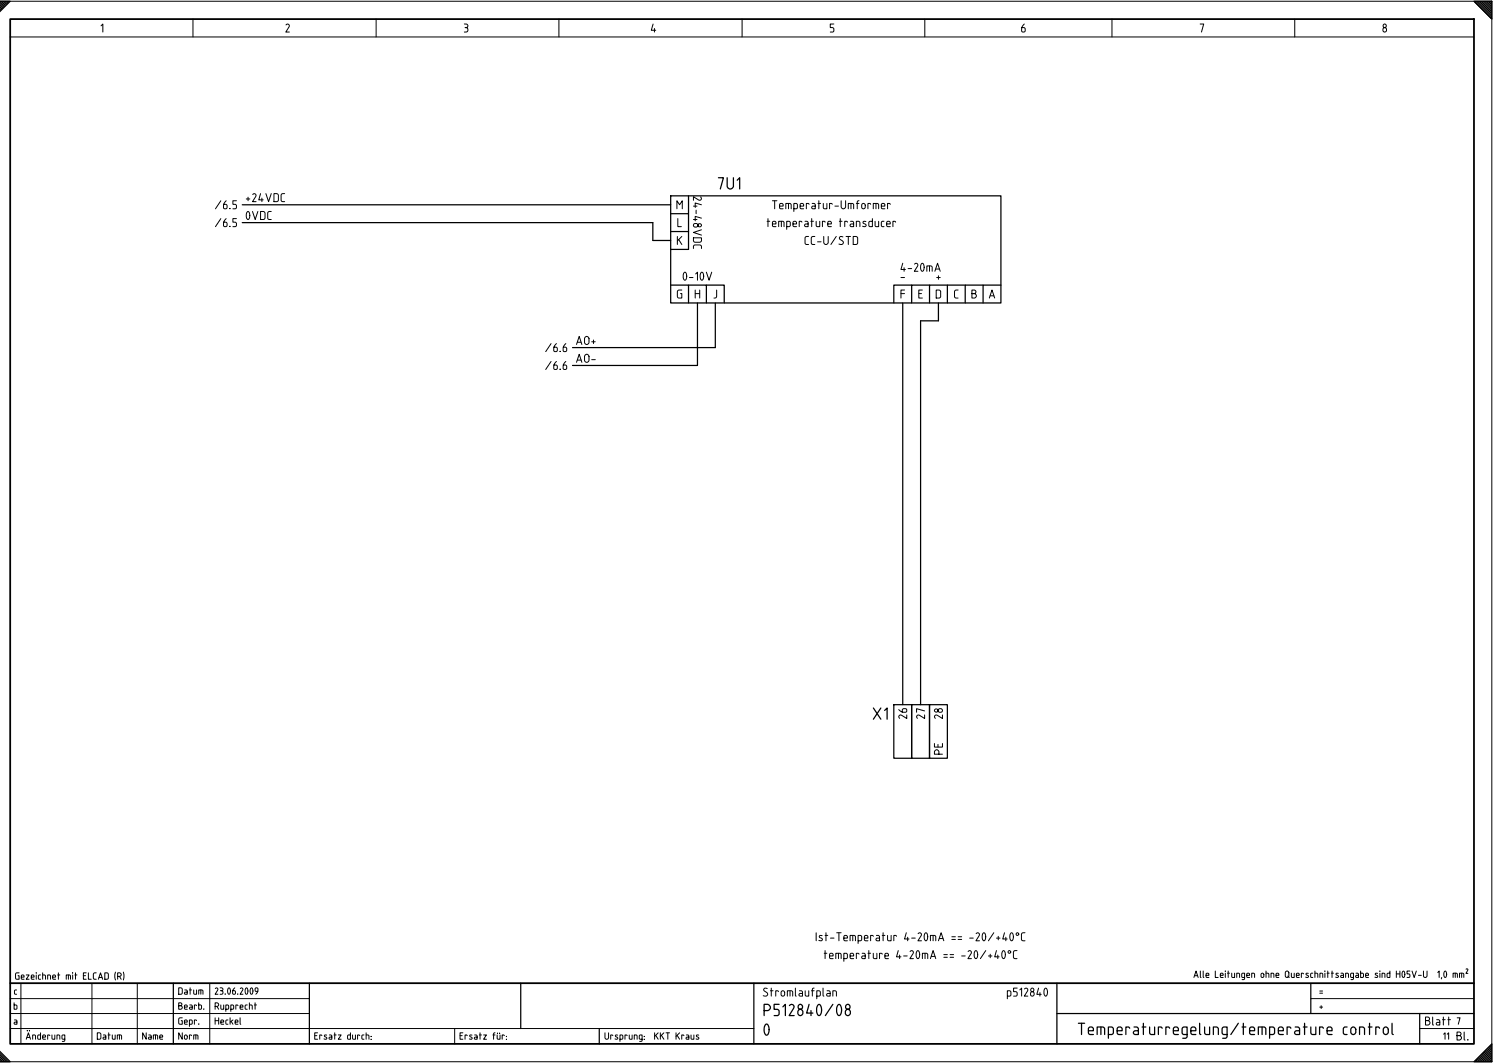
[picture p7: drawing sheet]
<svg xmlns="http://www.w3.org/2000/svg" width="421mm" height="298mm" viewBox="0 0 421 298" stroke-linecap="round" stroke-linejoin="round" font-family="sans-serif">
<g fill="none" stroke="#000" stroke-width=".35">
<path d="M-.1 .9l1.1 1.1M-.1 1.4l.9 .8M-.1 1.9l.6 .6M-.1 2.9l.1 .1M0 2.4l.3 .3M0 .3h2.9l-2.9 3M0 .5l1.3 1.2M.5 .5l1 1M1 .5l.7 .7M1.5 .5l.5 .5M2 .5l.2 .2M412.9 .3h5v5z"/>
<path d="M413 .5l4.7 4.7M413.5 .5l4.2 4.2M414 .5l3.7 3.7M414.5 .5l3.2 3.2M415 .5l2.7 2.7M415.5 .5l2.2 2.2M416 .5l1.7 1.7M416.5 .5l1.2 1.2M417 .5l.7 .7M417.5 .5l.2 .2M67.9 57.4h120M187.9 54.8h92.5v30.1h-92.5z"/>
<path d="M187.9 59.8h5M192.9 54.8v10h-5M67.9 62.3h115v5h5M187.9 79.8h5v5.1M187.9 69.8h5M192.9 79.8h5v5.1M197.9 79.8h5v5.1M255.4 79.8h-5v5.1M260.4 79.8h-5v5.1M265.4 79.8h-5v5.1M270.4 79.8h-5v5.1M275.4 79.8h-5v5.1"/>
<path d="M280.4 79.8h-5v5.1M195.4 84.9v17.4h-35M200.4 84.9v12.4h-40M252.9 84.9v112.5M262.9 84.9v4.9h-5v107.6M250.4 197.4h5v15h-5zM255.4 197.4h5v15h-5zM260.4 197.4h5v15h-5zM48.6 275.4v17M86.7 275.4v17M145.9 275.4v12.7M211.2 275.4v17"/>
<path d="M296 275.4v17M367.2 275.4v8.4M-.1 295.5l1.8 1.8M-.1 296l1.3 1.3M-.1 296.5l.8 .8M0 296.9l.3 .4M0 294.4l2.9 2.9h-2.9M0 295l2.2 2.3M167.9 288.1v4.3M296 283.8h116.9M397.7 283.8v8.6M413.3 297.2v.1"/>
<path d="M413.5 297l.3 .3M413.8 296.7l.5 .6M414 296.4l.8 .9M414.3 296.2l1 1.1M414.5 295.9l1.3 1.4M414.7 295.7l1.6 1.6M415 295.4l1.8 1.9M415.2 295.2l2.1 2.1M415.5 295l2.2 2.2M415.7 294.7l2 2M416 294.5l1.7 1.7M416.2 294.2l1.5 1.5"/>
<path d="M416.5 294l1.2 1.2M416.7 293.7l1 1M417 293.5l.7 .7M417.2 293.2l.5 .5M417.5 293l.2 .2M417.9 292.4v4.9h-5z"/>
</g>
<g fill="none" stroke="#000" stroke-width=".28">
<path d="M0 .3h417.9v297h-418M2.9 10.4h410M54.1 5.3v5.1M105.4 5.3v5.1M156.6 5.3v5.1M207.9 5.3v5.1M259 5.3v5.1M311.5 5.3v5.1M362.7 5.3v5.1M216.4 56.2h1.2M217 56.2v2.3M218.4 57.7h1l-.2-.6h-.7l-.1 1.1 .2 .3h.8"/>
<path d="M220.1 58.5v-1.5l1.4 .1 .1 1.4M220.9 57v1.5M222.4 58.5h.7l.3-.3v-.9l-.3-.3h-.7v2.2M224.1 57.7h1l-.1-.6h-.8l-.1 1.1 .3 .3h.7M226.6 57.2l-.2-.2h-.5v1.5M227.5 57h.6l.3 .3v1.2l-.9-.1v-.6l.9-.1M229.1 57h.8M229.4 56.2v2.3M230.6 57v1.2l.3 .3h.7v-1.5M233.1 57.2l-.2-.2h-.5v1.5M233.9 57.7h1M235.6 56.2v1.8a.64 .64 0 0 0 .6 .5 .64 .64 0 0 0 .7-.5v-1.8"/>
<path d="M237.6 58.5v-1.5l1.4 .1 .1 1.4M238.4 57v1.5M239.9 57h.7M240.6 56.2l-.5 .3v2M241.5 57.1a.5 .5 0 0 1 .5-.1 .5 .5 0 0 1 .4 .5v.6a.52 .52 0 0 1-.5 .4 .52 .52 0 0 1-.5-.4zM243.9 57.2l-.2-.2h-.6v1.5M244.6 58.5v-1.5l1.4 .1 .1 1.4M245.4 57v1.5M246.9 57.7h1l-.2-.6h-.7l-.1 1.1 .2 .3h.8M249.4 57.2l-.2-.2h-.6v1.5M214.9 62h.7M215.1 61.2v2.3"/>
<path d="M216.4 62.7h1l-.2-.6h-.7l-.1 1.1 .2 .3h.8M218.1 63.5v-1.5l1.4 .1 .1 1.4M218.9 62v1.5M220.4 63.5h.7l.3-.3v-.9l-.3-.3h-.7v2.2M222.1 62.7h1l-.1-.6h-.8l-.1 1.1 .3 .3h.7M224.6 62.2l-.2-.2h-.5v1.5M225.5 62h.6l.3 .3v1.2l-.9-.1-.1-.4 .2-.3h.8M227.1 62h.8M227.4 61.2v2.3M228.6 62v1.2l.3 .3h.7v-1.5M231.1 62.2l-.2-.2h-.5v1.5M231.9 62.7h1l-.2-.6h-.7l-.1 1.1 .2 .3h.8"/>
<path d="M235.1 62h.8M235.4 61.2v2.3M237.4 62.2l-.2-.2h-.6v1.5M238.2 62h.6l.3 .3v1.2l-.9-.1v-.5l.9-.2M239.9 63.5v-1.5h.7l.3 .3v1.2M242.5 62.1l-.5-.1-.3 .3 .9 .6v.3l-.3 .3-.7-.2M244.4 61.2v2.3h-.8l-.2-.3v-.9l.2-.3h.8M245.1 62v1.2l.3 .3h.7v-1.5M247.6 62h-.5l-.2 .3 .1 1.1 .6 .1M248.4 62.7h1l-.2-.6h-.7l-.1 1.1 .2 .3h.8M250.9 62.2l-.2-.2h-.6v1.5M2.9 279.7h83.8"/>
<path d="M5.9 275.4v17M25.8 275.4v17M38.5 275.4v17M58.8 275.4v17M228.6 261.2v2.3M230.3 262.1l-.6-.1-.2 .3 .8 .6 .1 .3-.3 .3-.7-.2M231.1 262h.8M231.4 261.2v2.3M232.6 262.7h1M234.4 261.2h1.2M235 261.2v2.3M236.4 262.7h1l-.2-.6h-.7l-.1 1.1 .2 .3h.8"/>
<path d="M238.1 263.5v-1.5l1.4 .1 .1 1.4M238.9 262v1.5M240.4 263.5h.7l.3-.3v-.9l-.3-.3h-.7v2.2M242.1 262.7h1l-.1-.6h-.8l-.1 1.1 .3 .3h.7M244.6 262.2l-.2-.2h-.5v1.5M245.5 262h.6l.3 .3v1.2l-.9-.1v-.6l.9-.1M247.1 262h.8M247.4 261.2v2.3M248.6 262v1.2l.3 .3h.7v-1.5M251.1 262.2l-.2-.2h-.5v1.5M253.9 261.2l-.5 1.8h1.2M254.2 262.5v1"/>
<path d="M255.4 262.7h1M257.2 261.5a.51 .51 0 0 1 .7-.2 .51 .51 0 0 1 .1 .7l-.9 1.5h1M259.1 261.4l.1-.1a1.29 1.29 0 0 1 .4 2l-.1 .2a1.29 1.29 0 0 1-.4-2.1zM260.6 263.5v-1.5l1.4 .1 .1 1.4M261.4 262v1.5M262.9 263.5l.7-2.3 .8 2.3M263.1 262.8h1M266.6 262.4h1M266.6 263.1h1M268.4 262.4h1M268.4 263.1h1M271.6 262.7h1"/>
<path d="M273.4 261.5a.51 .51 0 0 1 .7-.2 .51 .51 0 0 1 .2 .7l-.9 1.5h1M275.5 261.3a1.29 1.29 0 0 1 .4 2l-.2 .2a1.29 1.29 0 0 1-.3-2.1zM278.4 261.2l-1.5 2.3M279.1 262.7h1M279.6 262.2v1M281.4 261.2l-.5 1.8h1.2M281.7 262.5v1M283.1 261.4l.1-.1a1.29 1.29 0 0 1 .4 2l-.1 .2a1.29 1.29 0 0 1-.4-2.1zM287.1 261.2h-.6l-.4 .4 .1 1.7 .9 .2M367.2 279.7h45.7M2.9 288.1h208.3M2.9 283.8h83.8"/>
<path d="M127.4 288.1v4.3M397.7 288.1h15.2"/>
<circle cx="285" cy="261.6" r=".38"/>
</g>
<path d="M2.9 5.3h410v287.1h-410zM2.9 275.4h410" fill="none" stroke="#000" stroke-width=".5"/>
<g font-size="4.9">
<text x="201.1" y="53.1">7U1</text>
<text x="244.5" y="201.6">X1</text>
<text x="213.9" y="284.6">P512840/08</text>
<text x="213.9" y="290.1">0</text>
<text x="301.9" y="289.9">Temperaturregelung/temperature control</text>
</g>
<g font-size="3.5">
<text x="28.2" y="9.1">1</text>
<text x="79.9" y="9.1">2</text>
<text x="129.9" y="9.1">3</text>
<text x="182.3" y="9.1">4</text>
<text x="232.4" y="9.1">5</text>
<text x="286" y="9.1">6</text>
<text x="336" y="9.1">7</text>
<text x="387.2" y="9.1">8</text>
<text x="60.2" y="58.6">/6.5</text>
<text x="68.9" y="56.6">+24VDC</text>
<text x="189.5" y="58.6">M</text>
<text x="194.1" y="55" transform="rotate(90 194.1 55)">24-48VDC</text>
<text x="60.2" y="63.6">/6.5</text>
<text x="68.9" y="61.6">0VDC</text>
<text x="189.7" y="63.6">L</text>
<text x="189.6" y="68.6">K</text>
<text x="225.4" y="68.6">CC-U/STD</text>
<text x="252.2" y="76.1">4-20mA</text>
<text x="189.6" y="83.6">G</text>
<text x="191.2" y="78.6">0-10V</text>
<text x="194.6" y="83.6">H</text>
<text x="199.9" y="83.6">J</text>
<text x="252.2" y="78.6">-</text>
<text x="252.2" y="83.6">F</text>
<text x="257.2" y="83.6">E</text>
<text x="262.1" y="83.6">D</text>
<text x="262.2" y="78.6">+</text>
<text x="267.2" y="83.6">C</text>
<text x="272.1" y="83.6">B</text>
<text x="277" y="83.6">A</text>
<text x="152.7" y="98.6">/6.6</text>
<text x="161.4" y="96.6">AO+</text>
<text x="161.4" y="101.6">AO-</text>
<text x="152.7" y="103.6">/6.6</text>
<text x="254.1" y="201.3" transform="rotate(-90 254.1 201.3)">26</text>
<text x="259.1" y="201.3" transform="rotate(-90 259.1 201.3)">27</text>
<text x="264.1" y="201.3" transform="rotate(-90 264.1 201.3)">28</text>
<text x="264.1" y="211.3" transform="rotate(-90 264.1 211.3)">PE</text>
<text x="230.7" y="268.6">temperature 4-20mA == -20/+40°C</text>
<text x="213.7" y="279.1">Stromlaufplan</text>
<text x="282" y="279.1">p512840</text>
<text x="399.2" y="287.2">Blatt</text>
<text x="408" y="291.4">Bl.</text>
</g>
<g font-size="2.8">
<text x="4.3" y="274.3">Gezeichnet mit ELCAD (R)</text>
<text x="334.3" y="273.9">Alle Leitungen ohne Querschnittsangabe sind H05V-U 1,0 mm2</text>
<text x="4" y="278.5">c</text>
<text x="50" y="278.5">Datum</text>
<text x="60.2" y="278.5">23.06.2009</text>
<text x="369.6" y="278.5">=</text>
<text x="3.9" y="286.9">a</text>
<text x="3.9" y="282.7">b</text>
<text x="50" y="282.7">Bearb.</text>
<text x="50" y="286.9">Gepr.</text>
<text x="60.2" y="282.7">Rupprecht</text>
<text x="60.2" y="286.9">Heckel</text>
<text x="369.6" y="282.7">+</text>
<text x="408.1" y="286.9">7</text>
<text x="7.3" y="291.2">Änderung</text>
<text x="27.2" y="291.2">Datum</text>
<text x="39.9" y="291.2">Name</text>
<text x="50" y="291.2">Norm</text>
<text x="88.1" y="291.2">Ersatz durch:</text>
<text x="128.8" y="291.2">Ersatz für:</text>
<text x="169.4" y="291.2">Ursprung: KKT Kraus</text>
<text x="404.3" y="291.2">11</text>
</g>
</svg>
